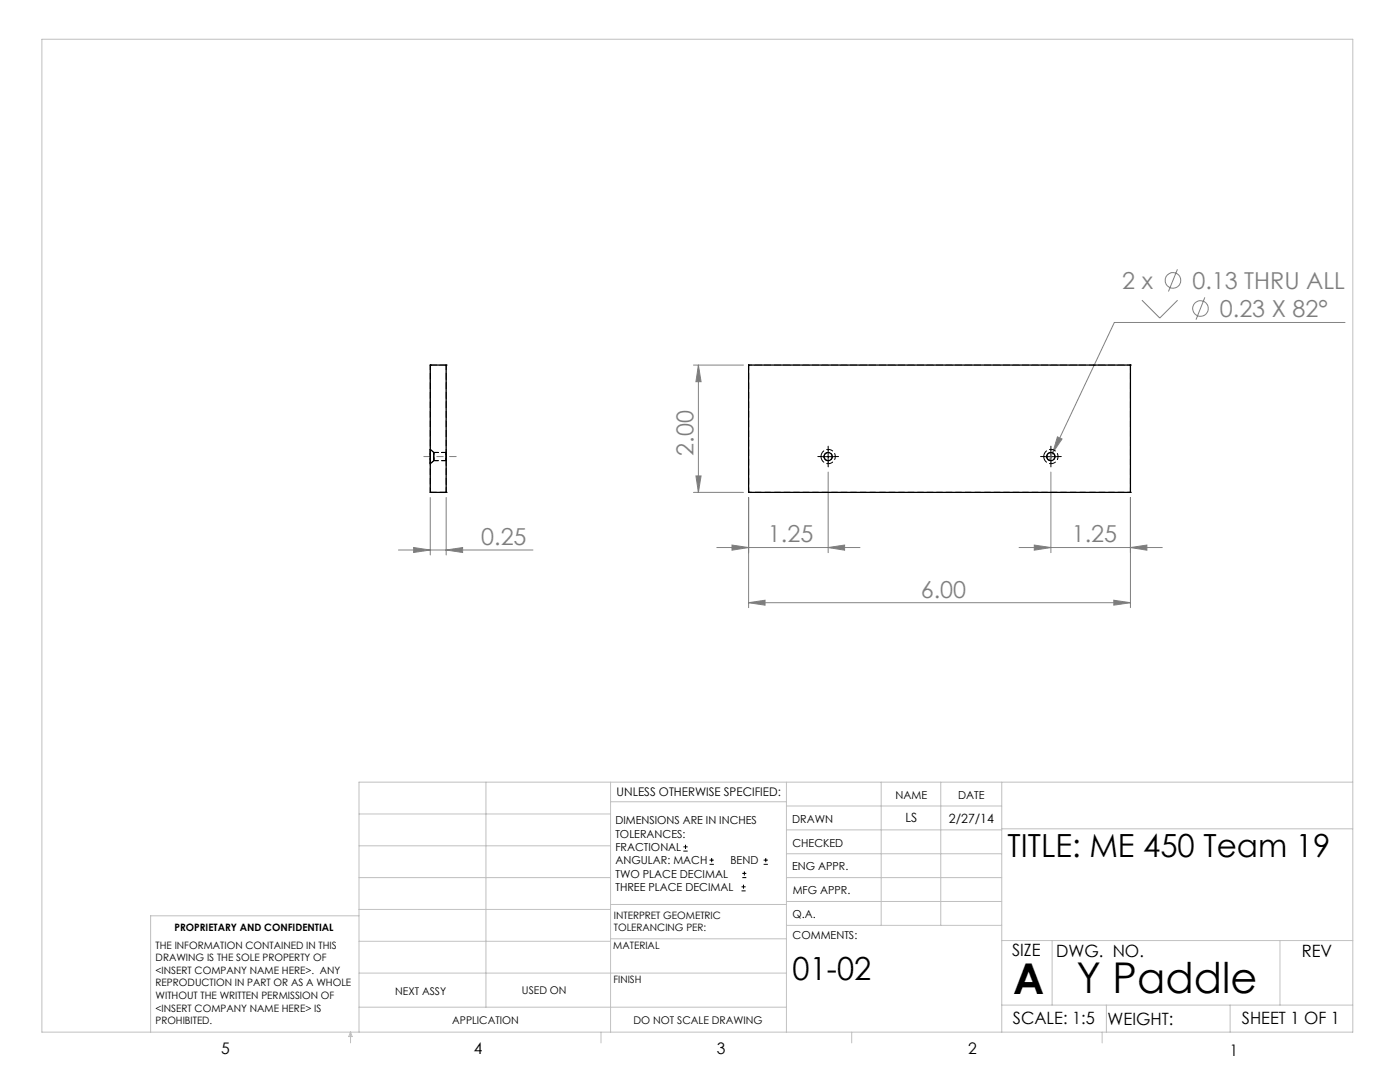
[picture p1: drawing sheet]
<svg xmlns="http://www.w3.org/2000/svg" width="279mm" height="216mm" viewBox="0 0 279 216" stroke-linecap="round" stroke-linejoin="round" font-family="sans-serif">
<g fill="none" stroke="#808080" stroke-width=".2">
<path d="M227.9 59.9l3.6 3.6 3.5-3.6M235 53.7l-1.8 4.5M240.5 59.3l-1.8 4.5M138.4 72.8h10M139.4 72.8l.5 3.4h-1zM139.4 72.8v25.4M268.4 64.3h-46l-12.3 26.1M85.9 99.3v11.4M89 99.3v11.4M138.4 98.2h10M138.9 95h1l-.5 3.2zM149.4 99.3v21.9"/>
<path d="M165.3 94.2v16.1M209.7 94.2v16.1M210.1 90.4l-.7 1.5M211 87.2l.9 .4-1.8 2.8zM225.6 99.3v21.9M79.5 109.7h26.9M82.5 109.3l3.4 .4-3.4 .5zM89 109.7l3.3-.4v.9zM143.1 109.3h28.5M146.1 108.8l3.3 .5-3.3 .5zM165.3 109.3l3.3-.5v1zM203.4 109.3h28.6"/>
<path d="M206.4 108.8l3.3 .5-3.3 .5zM222.3 119.8l3.3 .5-3.3 .5zM225.6 109.3l3.3-.5v1zM149.4 120.3l3.3-.5v1zM149.4 120.3h76.2"/>
<circle cx="234.1" cy="55.9" r="1.55"/>
<circle cx="239.6" cy="61.6" r="1.55"/>
</g>
<g fill="none" stroke="#000" stroke-width=".2">
<path d="M164 91.1h2.5M165.3 89.9v2.5M208.5 91.1h2.5M209.7 89.9v2.5M136.4 169.8h.8M136.4 169h.8M136.8 168.6v.8M141.6 172.5h.9M141.6 171.6h.9M142 171.2v.8M148 177.8h.8M148 177h.8"/>
<path d="M148.1 175.1h.8M148.1 174.3h.8M148.4 176.5v.8M148.6 173.9v.8M152.4 172.5h.8M152.4 171.6h.8M152.8 171.2v.8"/>
</g>
<path d="M164 91.1h-.8M165.3 89.8v-.8M165.3 92.3v.9M166.5 91.1h.8M208.5 91.1h-.8M209.7 89.8v-.8M209.7 92.3v.9M211 91.1h.8" fill="none" stroke="#000" stroke-width=".2" stroke-dasharray="15.2 1.3 1.3 1.3"/>
<path d="M84.6 91.1h6.4" fill="none" stroke="#808080" stroke-width=".2" stroke-dasharray="15.2 1.3 1.3 1.3" stroke-dashoffset="13.9"/>
<g fill="none" stroke="#c0c0c0" stroke-width=".2">
<path d="M8.4 7.8h261.6v198.2h-261.6zM97 156.1v44.9M121.8 156.1v49.9M121.8 160h35.2M157 156.1v49.9M175.9 156.1v28.5M187.7 156.1v28.5M199.9 156.1v49.9M270 156.1h-198.4v49.9M71.6 175.1h50.2M71.6 168.8h50.2M71.6 162.4h50.2"/>
<path d="M157 170.4h42.9M157 165.6h42.9M157 160.8h42.9M157 175.1h42.9M157 179.9h42.9M199.9 165.4h70.1M71.6 194.2h85.4M71.6 187.8h50.2M71.6 181.5h50.2M71.6 182.7h-41.5v23.3M121.8 187.3h35.2M121.8 180.5h35.2"/>
<path d="M157 184.6h42.9M199.9 187.7h70.1M210 187.7v12.9M255.4 187.7v12.9M70 206v2.1M70 206l.3 .8h-.7zM71.6 201h85.4M119.9 206v2.1M170 206v2.1M199.9 200.6h70.1M220 206v2.1M220.8 200.6v5.4"/>
<path d="M245.5 200.6v5.4"/>
</g>
<g fill="#808080">
<path d="M89 109.7l3.3-.4v.9zM82.5 109.3l3.4 .4-3.4 .5z"/>
<path d="M146.1 108.8l3.3 .5-3.3 .5zM165.3 109.3l3.3-.5v1zM206.4 108.8l3.3 .5-3.3 .5zM225.6 109.3l3.3-.5v1zM149.4 120.3l3.3-.5v1zM222.3 119.8l3.3 .5-3.3 .5zM211 87.2l-.9 3.2 1.8-2.8z"/>
<path d="M138.9 95h1l-.5 3.2zM139.4 72.8l.5 3.4h-1z"/>
</g>
<g fill="none" stroke="#000" stroke-width=".25">
<path d="M85.9 72.8h3.1v25.4h-3.1zM149.4 72.8h76.2v25.4h-76.2z"/>
<circle cx="165.2" cy="91.1" r=".82"/>
<circle cx="209.7" cy="91.1" r=".82"/>
</g>
<g fill="none" stroke="#000" stroke-width=".2" stroke-dasharray="1.3 .6">
<path d="M85.9 72.8h.1M89 72.8h.1M89 72.8h-3.1M149.4 72.8h.1M225.6 72.8h.1M85.9 98.2h.1M86.6 91.3v-1v1.6v-.6M86.6 91.1v-.8v1.6v-.8M89 98.2h.1M89 91.1v-.8v1.6v-.8M89 98.2h-3.1M149.4 98.2h.1"/>
<path d="M163.9 91.1a1.43 1.43 0 0 1 2-1.3 1.43 1.43 0 0 1 .3 2.4 1.43 1.43 0 0 1-2.3-.8v-.3M164.5 91.1a.82 .82 0 0 1 1.1-.7 .82 .82 0 0 1 .2 1.3 .82 .82 0 0 1-1.3-.4v-.2M208.3 91.1a1.43 1.43 0 0 1 2.1-1.3 1.43 1.43 0 0 1 .2 2.4 1.43 1.43 0 0 1-2.3-.8v-.3M208.9 91.1a.82 .82 0 0 1 1.2-.7 .82 .82 0 0 1 .2 1.3 .82 .82 0 0 1-1.4-.4v-.2M225.6 98.2h.1"/>
</g>
<path d="M225.6 72.8h-76.2M85.9 91.1v-1.4v2.8v-1.4M149.4 98.2h76.2" fill="none" stroke="#000" stroke-width=".2" stroke-dasharray="1.3 .6" stroke-dashoffset=".6"/>
<path d="M149.4 72.8v25.4M85.9 98.2v-25.4M89 98.2v-25.4M225.6 98.2v-25.4" fill="none" stroke="#000" stroke-width=".2" stroke-dasharray="1.3 .6" stroke-dashoffset=".3"/>
<path d="M85.9 92.5l.7-.6M86.6 90.3l-.7-.6" fill="none" stroke="#000" stroke-width=".2" stroke-dasharray="1.3 .6" stroke-dashoffset=".5"/>
<path d="M86.6 91.9h2.4M89 90.3h-2.4" fill="none" stroke="#000" stroke-width=".2" stroke-dasharray="1.3 .6" stroke-dashoffset=".4"/>
<g font-size="8.5">
<text x="202.2" y="198.3">A</text>
<text x="214.9" y="198.1">Y Paddle</text>
</g>
<g font-size="6.3">
<text x="201.1" y="171">TITLE: ME 450 Team 19</text>
<text x="158.2" y="195.5">01-02</text>
</g>
<g font-size="4.7" fill="#808080">
<text x="224" y="57.6">2 x</text>
<text x="238" y="57.6">0.13 THRU ALL</text>
<text x="243.5" y="63.3">0.23 X 82°</text>
<text x="138.4" y="91" transform="rotate(-90 138.4 91)">2.00</text>
<text x="96" y="108.7">0.25</text>
<text x="153.3" y="108.2">1.25</text>
<text x="213.9" y="108.2">1.25</text>
<text x="183.8" y="119.2">6.00</text>
</g>
<g font-size="3.4">
<text x="202" y="190.8">SIZE</text>
<text x="210.8" y="190.9">DWG. NO.</text>
<text x="259.8" y="191">REV</text>
<text x="202.1" y="204.4">SCALE: 1:5</text>
<text x="221" y="204.5">WEIGHT:</text>
<text x="247.8" y="204.4">SHEET 1 OF 1</text>
</g>
<g font-size="3.2">
<text x="44.2" y="210.4">5</text>
<text x="94.6" y="210.3">4</text>
<text x="143.1" y="210.4">3</text>
<text x="193.2" y="210.3">2</text>
<text x="245.4" y="210.6">1</text>
</g>
<g font-size="2.5">
<text x="180.7" y="164.1">LS</text>
<text x="189.4" y="164.2">2/27/14</text>
</g>
<text font-size="2.4" x="123.1" y="158.9">UNLESS OTHERWISE SPECIFIED:</text>
<g font-size="2.2">
<text x="178.7" y="159.4">NAME</text>
<text x="191.2" y="159.4">DATE</text>
<text x="122.8" y="164.5">DIMENSIONS ARE IN INCHES</text>
<text x="122.8" y="167.1">TOLERANCES:</text>
<text x="158.1" y="164.2">DRAWN</text>
<text x="122.8" y="169.8">FRACTIONAL</text>
<text x="122.8" y="172.5">ANGULAR: MACH</text>
<text x="145.8" y="172.5">BEND</text>
<text x="158.1" y="173.7">ENG APPR.</text>
<text x="158.2" y="169.1">CHECKED</text>
<text x="122.8" y="175.1">TWO PLACE DECIMAL</text>
<text x="122.8" y="177.8">THREE PLACE DECIMAL</text>
<text x="158.2" y="178.4">MFG APPR.</text>
<text x="158.2" y="183.2">Q.A.</text>
<text x="158.2" y="187.4">COMMENTS:</text>
</g>
<g font-size="2.1">
<text x="78.8" y="198.5">NEXT ASSY</text>
<text x="104.2" y="198.4">USED ON</text>
<text x="90.2" y="204.3">APPLICATION</text>
<text x="126.4" y="204.3">DO NOT SCALE DRAWING</text>
</g>
<g font-size="2">
<text x="34.8" y="185.7">PROPRIETARY AND CONFIDENTIAL</text>
<text x="122.5" y="183.3">INTERPRET GEOMETRIC</text>
<text x="122.5" y="185.9">TOLERANCING PER:</text>
<text x="31.1" y="189.3">THE INFORMATION CONTAINED IN THIS</text>
<text x="31.1" y="191.8">DRAWING IS THE SOLE PROPERTY OF</text>
<text x="122.4" y="189.4">MATERIAL</text>
<text x="31.1" y="194.3">&lt;INSERT COMPANY NAME HERE&gt;. ANY</text>
<text x="31.1" y="196.8">REPRODUCTION IN PART OR AS A WHOLE</text>
<text x="122.4" y="196.2">FINISH</text>
<text x="31.1" y="199.4">WITHOUT THE WRITTEN PERMISSION OF</text>
<text x="31.1" y="201.9">&lt;INSERT COMPANY NAME HERE&gt; IS</text>
<text x="31.1" y="204.4">PROHIBITED.</text>
</g>
</svg>
